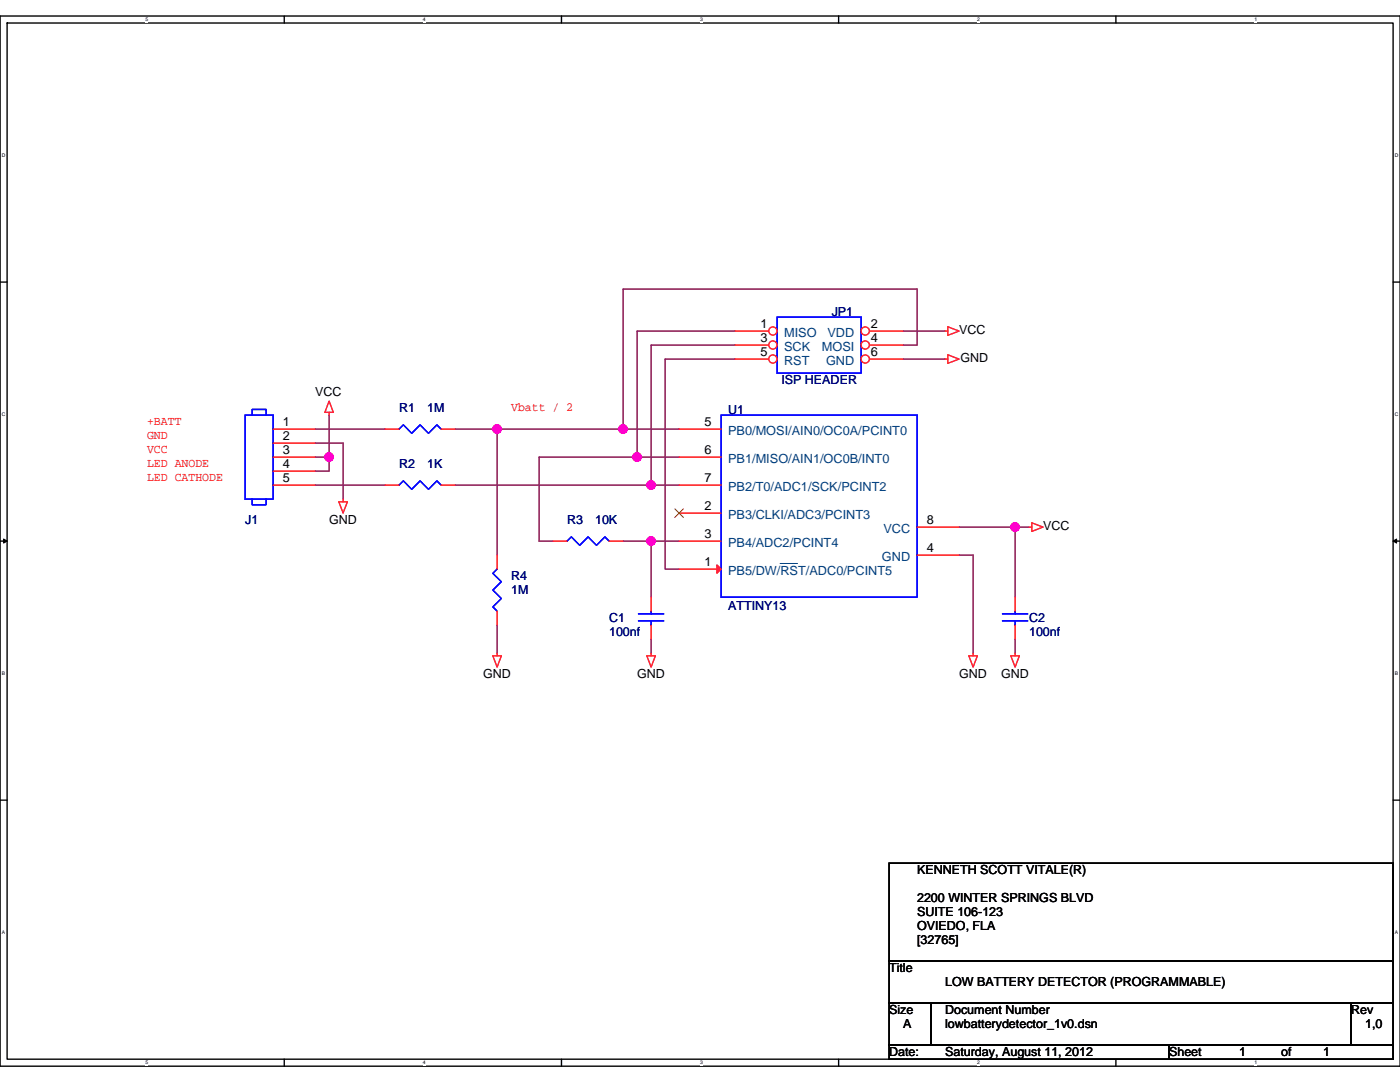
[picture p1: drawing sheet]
<svg xmlns="http://www.w3.org/2000/svg" width="279mm" height="216mm" viewBox="0 0 279 216" stroke-linecap="round" stroke-linejoin="round" font-family="sans-serif">
<path d="M0 3.2h279.4v209.5h-279.4zM1.4 4.6h276.6v206.7h-276.6z" fill="none" stroke="#000" stroke-width=".28"/>
<g fill="#fff">
<path d="M29.1 3.3h.5v1.2h-.5z"/>
<path d="M29.1 211.5h.5v1.1h-.5z"/>
</g>
<path d="M56.7 3.2v1.4M56.7 211.3v1.4" fill="none" stroke="#000" stroke-width=".28"/>
<g fill="#fff">
<path d="M84.4 3.3h.5v1.2h-.5z"/>
<path d="M84.4 211.5h.5v1.1h-.5z"/>
</g>
<path d="M112.1 3.2v1.4M112.1 211.3v1.4" fill="none" stroke="#000" stroke-width=".28"/>
<g fill="#fff">
<path d="M139.7 3.3h.6v1.2h-.6z"/>
<path d="M139.7 211.5h.6v1.1h-.6z"/>
</g>
<path d="M167.4 3.2v1.4M167.4 211.3v1.4" fill="none" stroke="#000" stroke-width=".28"/>
<g fill="#fff">
<path d="M195 3.3h.6v1.2h-.6z"/>
<path d="M195 211.5h.6v1.1h-.6z"/>
</g>
<path d="M222.7 3.2v1.4M222.7 211.3v1.4" fill="none" stroke="#000" stroke-width=".28"/>
<g fill="#fff">
<path d="M250.3 3.3h.6v1.2h-.6z"/>
<path d="M250.3 211.5h.6v1.1h-.6z"/>
<path d="M.4 30.4h.7v1.2h-.7z"/>
<path d="M278.4 30.4h.7v1.2h-.7z"/>
<path d="M.4 82.1h.7v1.1h-.7z"/>
<path d="M278.4 82.1h.7v1.1h-.7z"/>
</g>
<path d="M0 56.3h1.4M278 56.3h1.4" fill="none" stroke="#000" stroke-width=".28"/>
<g fill="#fff">
<path d="M.4 133.8h.6v1.1h-.6z"/>
<path d="M278.4 133.8h.6v1.1h-.6z"/>
</g>
<path d="M0 108h1.4M278 108h1.4" fill="none" stroke="#000" stroke-width=".28"/>
<path d="M.7 107.5l.7 .5-.7 .4zM278 108l.7-.5v.9z" fill="#000" stroke="#000" stroke-width=".2"/>
<g fill="#fff">
<path d="M.4 185.5h.6v1.1h-.6z"/>
<path d="M278.4 185.5h.6v1.1h-.6z"/>
</g>
<path d="M0 159.7h1.4M278 159.7h1.4M177.4 172.2h100.6v19.6h-100.6zM177.4 191.8h100.6v8.4h-100.6zM177.4 200.2h8.4v8.4h-8.4zM177.4 208.6h55.9v2.7h-55.9zM185.8 200.2h83.8v8.4h-83.8zM233.3 208.6h44.7v2.7h-44.7zM269.6 200.2h8.4v8.4h-8.4z" fill="none" stroke="#000" stroke-width=".28"/>
<g fill="none" stroke="#800040" stroke-width=".28">
<path d="M146.7 71.6h-14v42h2.8M146.7 66.1h-19.6v25.1M146.7 68.9h-16.8v27.9M180.2 66.1h8.4M180.2 68.9h2.8v-11.2h-58.6v27.9M180.2 71.6h8.4M62.9 88.4h5.6v11.2M62.9 96.8h14M62.9 85.6h14M62.9 91.2h2.8M65.7 91.2v2.8h-2.8M65.7 82.8v8.4"/>
<path d="M90.8 85.6h8.4M90.8 96.8h39.1M99.2 85.6v25.2M99.2 85.6h25.2M124.4 85.6h11.1M127.1 91.2h-19.5v16.8h2.8M127.1 91.2h8.4M129.9 96.8h5.6M124.4 108h5.5M129.9 108h5.6M129.9 108v11.1M191.4 110.8h2.8v19.5"/>
<path d="M191.4 105.2h11.2M202.6 105.2v13.9M202.6 105.2h2.8M99.2 124.7v5.6M129.9 127.5v2.8M202.6 127.5v2.8"/>
</g>
<g fill="#f0f" stroke="#f0f" stroke-width=".28">
<circle cx="129.9" cy="96.8" r=".84"/>
<circle cx="127.1" cy="91.2" r=".84"/>
<circle cx="129.9" cy="108" r=".84"/>
<circle cx="202.6" cy="105.2" r=".84"/>
<circle cx="65.7" cy="91.2" r=".84"/>
<circle cx="99.2" cy="85.6" r=".84"/>
<circle cx="124.3" cy="85.6" r=".84"/>
</g>
<g fill="none" stroke="#f00" stroke-width=".28">
<path d="M188.6 66.1h.6M188.6 71.6h.6M189.2 65.2l2.2 .9-2.2 .8zM189.2 70.8l2.2 .8-2.2 .9zM54.5 85.6h8.4M54.5 88.4h8.4M54.5 91.2h8.4M54.5 94h8.4M54.5 96.8h8.4M65.7 80l.8 2.3h-1.7zM65.7 82.3v.5M68.5 99.6v.5"/>
<path d="M76.9 85.6h2.8M88 85.6h2.8M135.5 85.6h8.4M135.5 91.2h8.4M135.5 96.8h8.4M67.6 100.1h1.7l-.8 2.3zM99.2 110.8v2.8M110.4 108h2.8M121.6 108h2.8M129.9 119.1v2.8M135.5 113.6h8.4M135.5 102.4h8.4"/>
<path d="M135.5 108h8.4M183 105.2h8.4M183 110.8h8.4M202.6 119.1v2.8M205.4 105.2h.5M205.9 104.3l2.3 .9-2.3 .8zM98.4 130.9h1.7l-.9 2.2zM99.2 130.3v.6M99.2 121.9v2.8M129.1 130.9h1.7l-.9 2.2zM129.9 130.3v.6M129.9 124.7v2.8"/>
<path d="M193.4 130.9h1.7l-.9 2.2zM194.2 130.3v.6M201.7 130.9h1.7l-.8 2.2zM202.6 130.3v.6M202.6 124.7v2.8"/>
</g>
<g fill="none" stroke="#00f" stroke-width=".28">
<path d="M155.1 63.3h16.8v11.1h-16.8zM48.9 82.8h5.6v16.8h-5.6zM50.3 82.8v-1.1h2.8v1.1M50.3 99.6v1.1h2.8v-1.1M79.7 85.6l.8-.8 1.7 1.7 1.6-1.7 1.7 1.7 1.7-1.7 .8 .8M143.9 82.8h39.1v36.3h-39.1zM99.2 113.6l-.8 .8 1.7 1.7-1.7 1.7 1.7 1.6-1.7 1.7 .8 .8M113.2 108l.8-.9 1.7 1.7 1.7-1.7 1.6 1.7 1.7-1.7 .9 .9M127.4 123.9h5.1M127.4 122.5h5.1M129.9 121.9v.6M129.9 123.9v.8"/>
<path d="M200.1 123.9h5M200.1 122.5h5M202.6 121.9v.6M202.6 123.9v.8"/>
</g>
<path d="M143.1 112.7l.8 .9-.8 .8z" fill="#f00" stroke="#f00" stroke-width=".28"/>
<path d="M155.7 112.4h3.5" fill="none" stroke="#004080" stroke-width=".2"/>
<path d="M134.7 101.5l1.7 1.8M136.4 101.5l-1.7 1.8" fill="none" stroke="#804000" stroke-width=".2"/>
<circle cx="154.2" cy="66.1" r=".82" fill="#fff" stroke="#f00" stroke-width=".28"/>
<path d="M146.7 66.1h6.7" fill="none" stroke="#f00" stroke-width=".28"/>
<circle cx="172.7" cy="66.1" r=".82" fill="#fff" stroke="#f00" stroke-width=".28"/>
<path d="M173.5 66.1h6.7" fill="none" stroke="#f00" stroke-width=".28"/>
<circle cx="154.2" cy="68.8" r=".82" fill="#fff" stroke="#f00" stroke-width=".28"/>
<path d="M146.7 68.9h6.7" fill="none" stroke="#f00" stroke-width=".28"/>
<circle cx="172.7" cy="68.8" r=".82" fill="#fff" stroke="#f00" stroke-width=".28"/>
<path d="M173.5 68.9h6.7" fill="none" stroke="#f00" stroke-width=".28"/>
<circle cx="154.2" cy="71.6" r=".82" fill="#fff" stroke="#f00" stroke-width=".28"/>
<path d="M146.7 71.6h6.7" fill="none" stroke="#f00" stroke-width=".28"/>
<circle cx="172.7" cy="71.6" r=".82" fill="#fff" stroke="#f00" stroke-width=".28"/>
<path d="M173.5 71.6h6.7M76.9 96.8h2.8M88 96.8h2.8" fill="none" stroke="#f00" stroke-width=".28"/>
<path d="M79.7 96.8l.8-.9 1.7 1.7 1.6-1.7 1.7 1.7 1.7-1.7 .8 .9" fill="none" stroke="#00f" stroke-width=".28"/>
<g fill="#f0f" stroke="#f0f" stroke-width=".28">
<circle cx="129.9" cy="96.8" r=".84"/>
<circle cx="127.1" cy="91.2" r=".84"/>
<circle cx="129.9" cy="108" r=".84"/>
<circle cx="202.6" cy="105.2" r=".84"/>
<circle cx="65.7" cy="91.2" r=".84"/>
<circle cx="99.2" cy="85.6" r=".84"/>
<circle cx="124.3" cy="85.6" r=".84"/>
</g>
<g font-size="2.5">
<text x="151.7" y="65.5">1</text>
<text x="173.8" y="65.5">2</text>
<text x="151.7" y="68.3">3</text>
<text x="151.7" y="71.1">5</text>
<text x="173.8" y="71.1">6</text>
<text x="173.8" y="68.3">4</text>
<text x="191.4" y="66.6">VCC</text>
<text x="191.7" y="72.2">GND</text>
<text x="62.9" y="78.9">VCC</text>
<text x="56.5" y="85">1</text>
<text x="56.5" y="87.8">2</text>
<text x="140.6" y="85">5</text>
<text x="56.5" y="90.6">3</text>
<text x="56.5" y="93.4">4</text>
<text x="140.6" y="90.6">6</text>
<text x="56.5" y="96.2">5</text>
<text x="140.6" y="101.8">2</text>
<text x="140.6" y="96.2">7</text>
<text x="65.7" y="104.6">GND</text>
<text x="140.6" y="107.4">3</text>
<text x="185" y="104.6">8</text>
<text x="208.2" y="105.7">VCC</text>
<text x="140.6" y="113">1</text>
<text x="185" y="110.2">4</text>
<text x="96.4" y="135.4">GND</text>
<text x="127.1" y="135.4">GND</text>
<text x="191.4" y="135.4">GND</text>
<text x="199.8" y="135.4">GND</text>
<text x="183" y="174.5">KENNETH SCOTT VITALE(R)</text>
<text x="183" y="180.1">2200 WINTER SPRINGS BLVD</text>
<text x="183" y="182.9">SUITE 106-123</text>
<text x="183" y="185.7">OVIEDO, FLA</text>
<text x="183" y="188.4">[32765]</text>
<text x="177.4" y="194">Title</text>
<text x="188.6" y="196.8">LOW BATTERY DETECTOR (PROGRAMMABLE)</text>
<text x="177.4" y="202.4">Size</text>
<text x="188.6" y="202.4">Document Number</text>
<text x="269.6" y="202.4">Rev</text>
<text x="180.2" y="205.2">A</text>
<text x="188.6" y="205.2">lowbatterydetector_1v0.dsn</text>
<text x="272.4" y="205.2">1,0</text>
<text x="177.4" y="210.8">Date:</text>
<text x="188.6" y="210.8">Saturday, August 11, 2012</text>
<text x="233.3" y="210.8">Sheet</text>
<text x="247.3" y="210.8">1</text>
<text x="255.7" y="210.8">of</text>
<text x="264.1" y="210.8">1</text>
</g>
<g font-size="2.5" fill="#000080">
<text x="166" y="63">JP1</text>
<text x="155.9" y="76.7">ISP HEADER</text>
<text x="79.7" y="82.3">R1</text>
<text x="85.2" y="82.3">1M</text>
<text x="145.3" y="82.5">U1</text>
<text x="79.7" y="93.5">R2</text>
<text x="85.2" y="93.5">1K</text>
<text x="48.9" y="104.6">J1</text>
<text x="113.2" y="104.6">R3</text>
<text x="118.8" y="104.6">10K</text>
<text x="102" y="115.8">R4</text>
<text x="102" y="118.6">1M</text>
<text x="121.6" y="124.2">C1</text>
<text x="145.3" y="121.7">ATTINY13</text>
<text x="205.4" y="124.2">C2</text>
<text x="121.6" y="127">100nf</text>
<text x="205.4" y="127">100nf</text>
</g>
<g font-size="2.5" fill="#004080">
<text x="156.5" y="67.2">MISO</text>
<text x="156.5" y="70">SCK</text>
<text x="164" y="70">MOSI</text>
<text x="165.1" y="67.2">VDD</text>
<text x="156.5" y="72.8">RST</text>
<text x="164.8" y="72.8">GND</text>
<text x="145.3" y="86.7">PB0/MOSI/AIN0/OC0A/PCINT0</text>
<text x="145.3" y="92.3">PB1/MISO/AIN1/OC0B/INT0</text>
<text x="145.3" y="97.9">PB2/T0/ADC1/SCK/PCINT2</text>
<text x="145.3" y="103.5">PB3/CLKI/ADC3/PCINT3</text>
<text x="176.3" y="106.3">VCC</text>
<text x="145.3" y="109.1">PB4/ADC2/PCINT4</text>
<text x="176" y="111.9">GND</text>
<text x="145.3" y="114.7">PB5/DW/RST/ADC0/PCINT5</text>
</g>
<g font-size="2.5" fill="#f00">
<text x="102" y="82">Vbatt / 2</text>
<text x="29.4" y="87.6">GND</text>
<text x="29.4" y="84.8">+BATT</text>
<text x="29.4" y="96">LED CATHODE</text>
<text x="29.4" y="93.2">LED ANODE</text>
<text x="29.4" y="90.4">VCC</text>
</g>
<g font-size="1">
<text x="29.1" y="4.3">5</text>
<text x="84.4" y="4.3">4</text>
<text x="139.7" y="4.3">3</text>
<text x="195" y="4.3">2</text>
<text x="250.3" y="4.3">1</text>
<text x=".4" y="31.3">D</text>
<text x="278.4" y="31.3">D</text>
<text x=".4" y="83">C</text>
<text x="278.4" y="83">C</text>
<text x=".4" y="134.7">B</text>
<text x="278.4" y="134.7">B</text>
<text x=".4" y="186.4">A</text>
<text x="278.4" y="186.4">A</text>
<text x="29.1" y="212.4">5</text>
<text x="84.4" y="212.4">4</text>
<text x="139.7" y="212.4">3</text>
<text x="195" y="212.4">2</text>
<text x="250.3" y="212.4">1</text>
</g>
</svg>
